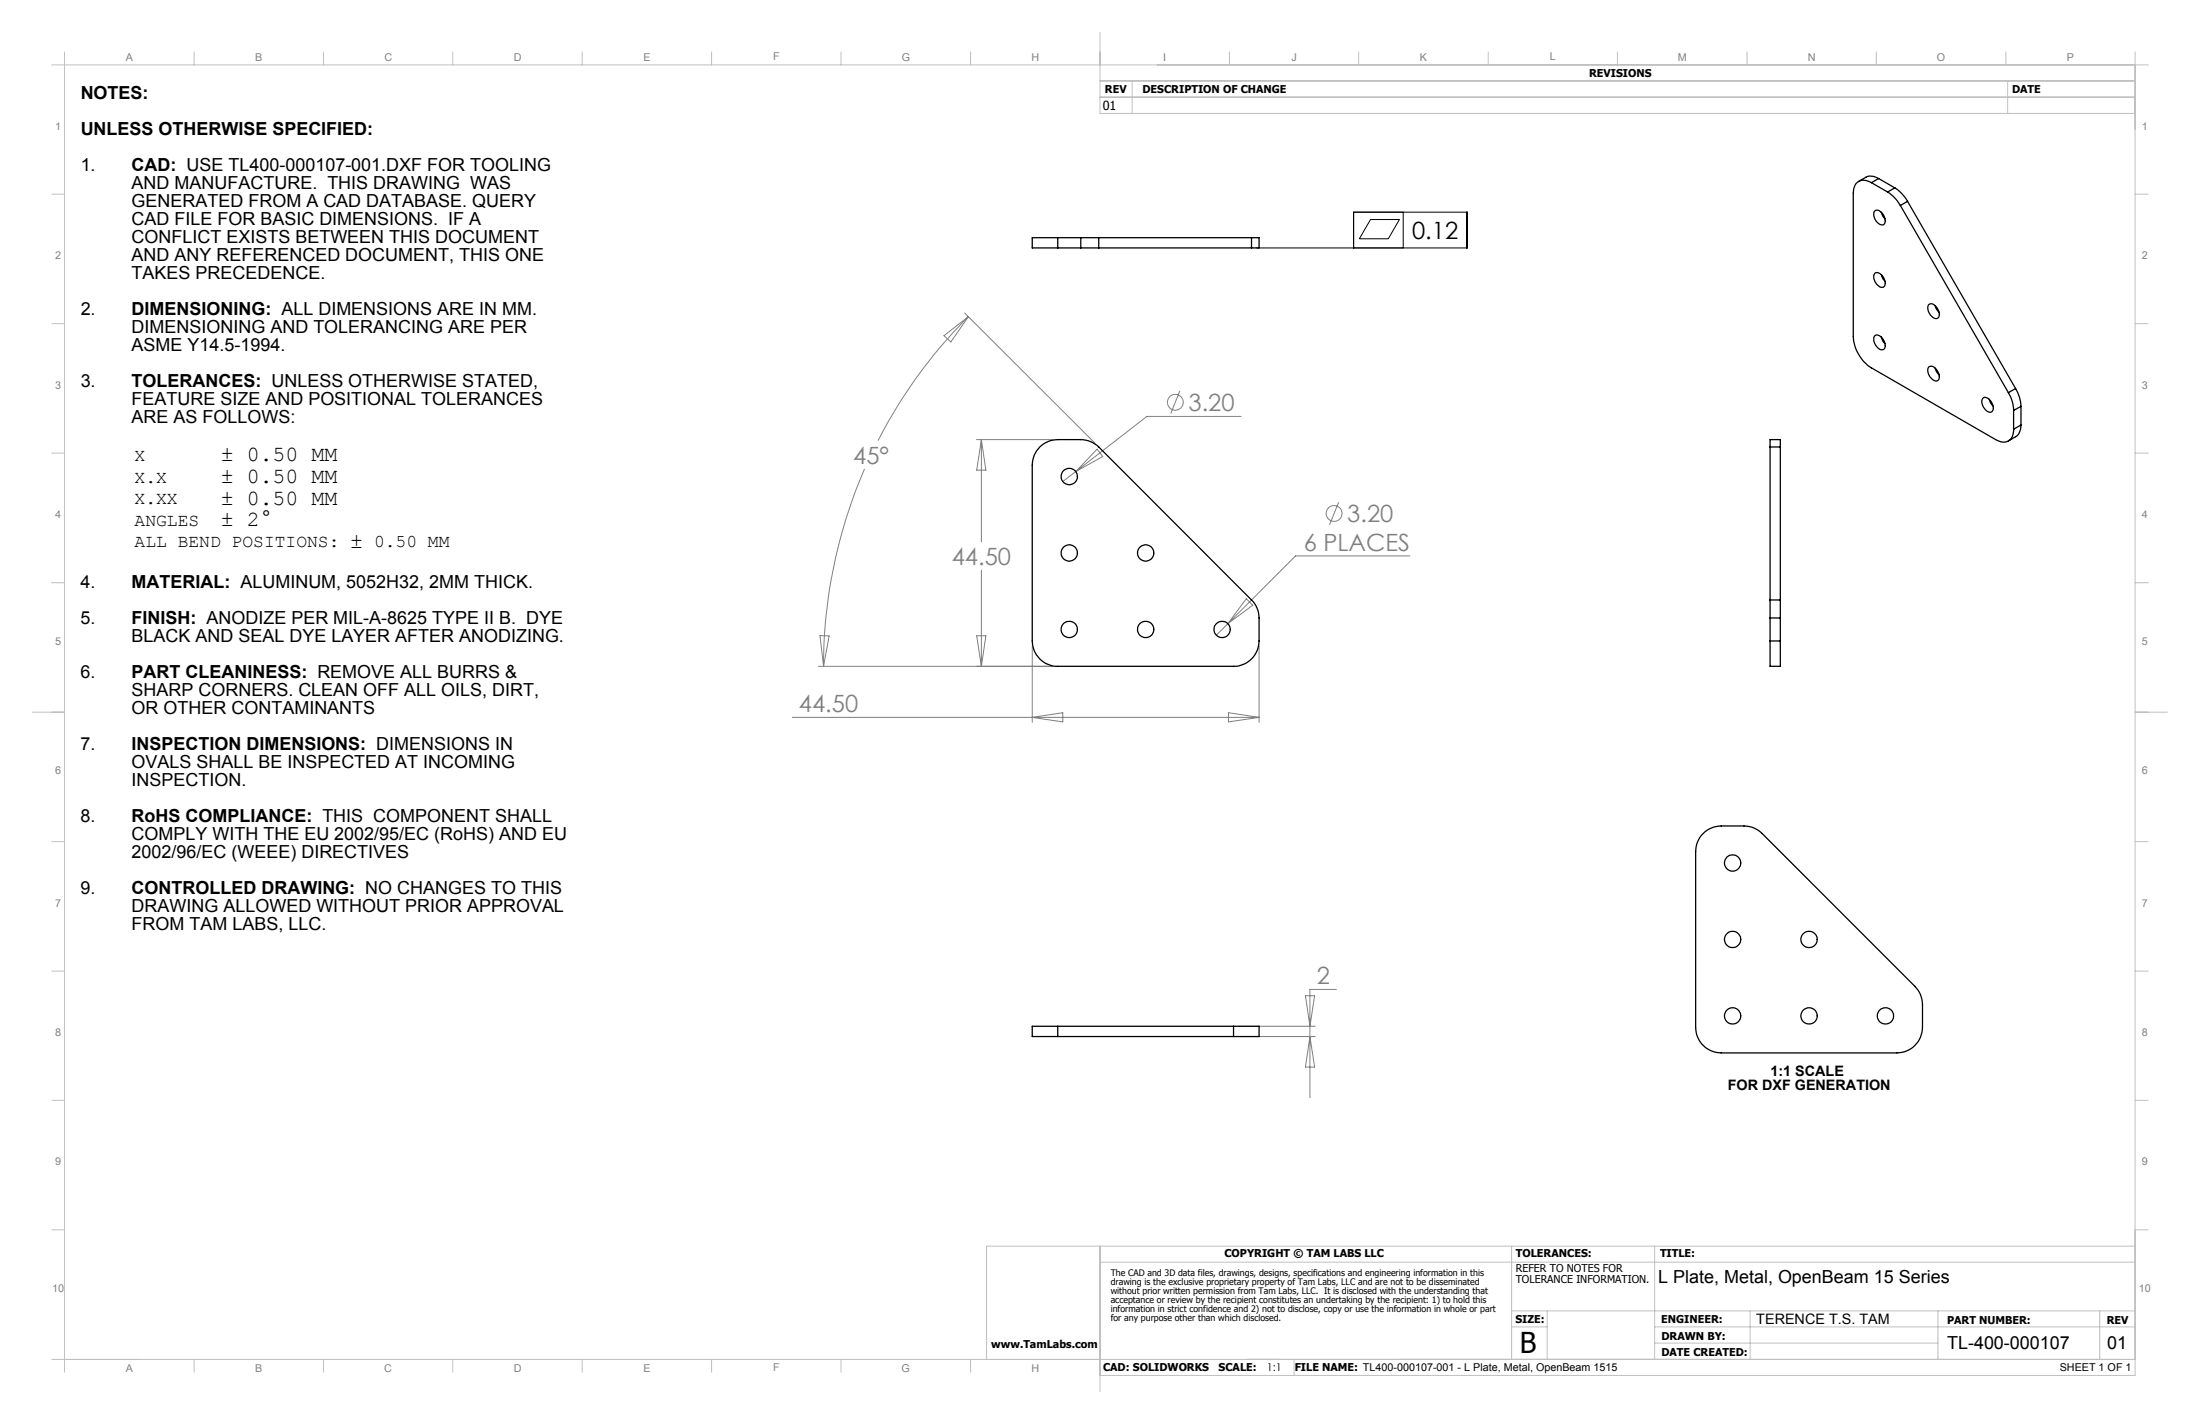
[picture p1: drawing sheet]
<svg xmlns="http://www.w3.org/2000/svg" width="432mm" height="279mm" viewBox="0 0 432 279" stroke-linecap="round" stroke-linejoin="round" font-family="sans-serif">
<g fill="none" stroke="#808080" stroke-width=".2">
<path d="M185.3 65.9l4.8-3.8-3.5 5zM189.3 61.4l25.6 25.6M190.1 62.1a95.7 95.7 0 0 0-17.8 24.4M231.6 76.7l-1.8 4.4M169.7 92a98.2 98.2 0 0 0-8.1 38.7M191.6 86.3h15M192.6 86.3v20M192.6 86.3l.9 6h-1.8zM211.1 92.5l-2.5 2M215.3 88.1l1.1 1.5-5.3 2.9zM243.6 81.7h-18.5l-14 10.8M262.7 98.5l-1.8 4.5"/>
<path d="M192.6 111.9v18.8M244.6 117.5l1.3 1.2-4.9 3.7zM276.7 109.1h-22.4l-15.6 15.5M160.6 130.7h46M160.9 124.7l1.8 .1-1.1 5.9zM191.7 124.7h1.8l-.9 6zM202.6 126.8v14.9M241.1 139.8l6 1-6 .8zM247.1 126.8v14.9M155.5 140.8h91.6M202.6 140.8l6-1v1.8zM256.2 195.4h1.8l-.9 6z"/>
<path d="M262.3 194.1h-5.2v21.3M243.1 203.4h15M243.1 201.4h15M257.1 203.4l.9 6h-1.8z"/>
<circle cx="230.7" cy="78.9" r="1.56"/>
<circle cx="261.9" cy="100.7" r="1.55"/>
</g>
<path d="M246.6 48.6h41.3v-7h-22.2v7M269 43.1h5.7l-2.2 3.7h-5.7zM275.4 41.6v7" fill="none" stroke="#000" stroke-width=".2"/>
<g fill="none" stroke="#c0c0c0" stroke-width=".2">
<path d="M10.2 12.7h411.4M12.7 10.2v259M38.1 10.2v2.5M63.5 10.2v2.5M88.9 10.2v2.5M114.3 10.2v2.5M139.7 10.2v2.5M165.1 10.2v2.5M190.5 10.2v2.5M215.9 6.3v16h203.2M215.9 15.9h203.2M215.9 19.1h203.2"/>
<path d="M222.2 15.9v6.4M241.3 10.2v2.5M266.7 10.2v2.5M292.1 10.2v2.5M317.5 10.2v2.5M342.9 10.2v2.5M368.3 10.2v2.5M393.7 10.2v2.5M394.1 15.9v6.4M419.1 10.2v259.7h-203.2M10.2 38.1h2.5M419.1 38.1h2.5"/>
<path d="M10.2 63.5h2.5M419.1 63.5h2.5M10.2 88.9h2.5M419.1 88.9h2.5M10.2 114.3h2.5M419.1 114.3h2.5M6.3 139.7h6.4M419.1 139.7h6.3M10.2 165.1h2.5M419.1 165.1h2.5M10.2 190.5h2.5M419.1 190.5h2.5"/>
<path d="M10.2 215.9h2.5M419.1 215.9h2.5M10.2 241.3h2.5M215.9 247.7h203.2M215.9 244.5v28.6M296.7 244.5v22.2M296.7 257.2h122.4M303.7 257.2v9.5M324.8 244.5v22.2M343.5 257.2v9.5M380.4 257.2v9.5M412.1 257.2v9.5"/>
<path d="M419.1 244.5h-225.5v22.2M419.1 241.3h2.5M10.2 266.7h408.9M38.1 266.7v2.5M63.5 266.7v2.5M88.9 266.7v2.5M114.3 266.7v2.5M139.7 266.7v2.5M165.1 266.7v2.5M190.5 266.7v2.5M254 266.7v3.2M296.7 260.4h7"/>
<path d="M324.8 263.5h55.6M324.8 260.4h94.3"/>
</g>
<g fill="none" stroke="#000" stroke-width=".25">
<path d="M367.3 35.8a2.17 2.17 0 0 0-2.5-.2 2.17 2.17 0 0 0-1.1 2.3v28.1a7.9 7.9 0 0 0 3.6 6.2l24.4 14.1a2.09 2.09 0 0 0 3.3-.7l.2-1.4M367.3 35.8l3.2 1.9M368.7 35a2.59 2.59 0 0 0-2.5-.2l-1.4 .8M368.7 35l-1.4 .8M368.7 35l3.2 1.9M370.5 37.7a7.6 7.6 0 0 1 2.5 2.6M371.9 36.9a7.6 7.6 0 0 1 2.5 2.6M371.9 36.9l-1.4 .8M374.4 39.5l-1.4 .8M374.4 39.5l21.2 36.7M207.6 46.6h-5v2h5M207.6 46.6v2"/>
<path d="M207.6 48.6h4.5M207.6 46.6h4.5M212.1 48.6h3.6M212.1 46.6h3.6M212.1 46.6v2M215.7 46.6v2M215.7 48.6h29.9M215.7 46.6h29.9M245.6 46.6h1.5v2h-1.5M245.6 46.6v2M368 53.6a1.59 1.59 0 0 1 2 1.5 .8 .8 0 0 1-.3 1.2 .8 .8 0 0 1-1.1-.3 1.87 1.87 0 0 1-.6-2.4zM368 41.4a1.24 1.24 0 0 1 1.7 .8 1.3 1.3 0 0 1-.2 1.9 2 2 0 0 1-1.5-2.7z"/>
<path d="M369.2 41.6l.8 1.3M369.2 53.9l.3 .7 .5 .6M373 40.3l21.2 36.7M378.6 59.7a1.25 1.25 0 0 1 1.7 .8 1.26 1.26 0 0 1-.2 2 2.04 2.04 0 0 1-1.5-2.8zM368 65.9a1.59 1.59 0 0 1 2 1.5 .79 .79 0 0 1-.1 .9 .79 .79 0 0 1-.9 .2 2.14 2.14 0 0 1-1-2.6zM369.2 66.1l.3 .8 .5 .5M378.6 72a1.25 1.25 0 0 1 1.7 .8 1.26 1.26 0 0 1-.2 2 2.01 2.01 0 0 1-1.5-2.8zM379.8 60l.2 .5 .6 .8M379.8 72.2l.2 .6 .6 .8M389.2 78.1a1.48 1.48 0 0 1 1.9 1.3 .89 .89 0 0 1 .1 .9 .89 .89 0 0 1-.8 .6 2.18 2.18 0 0 1-1.3-2.7zM390.5 78.4l.2 .7 .5 .6M394.2 77a7 7 0 0 1 1 3.5"/>
<path d="M395.6 76.2a7.3 7.3 0 0 1 1.1 3.5M395.6 76.2l-1.4 .8M396.7 79.7l-1.5 .8M396.7 79.7v3.7M204.1 87.7a5.2 5.2 0 0 1 3.5-1.4h4.5a5.2 5.2 0 0 1 3.6 1.4l29.9 30a5 5 0 0 1 1.5 3.5v4.6a5 5 0 0 1-5 4.9h-34.5a5 5 0 0 1-5-4.9v-34.5a5 5 0 0 1 1.5-3.6zM347.4 87.7v-1.4h2v1.4M347.4 87.7v30M347.4 87.7h2M349.4 87.7v30M395.2 80.5v3.7M396.7 83.4a2.52 2.52 0 0 1-1.1 2.3l-1.4 .8M396.7 83.4l-1.5 .8"/>
<path d="M347.4 117.7v3.5M347.4 117.7h2M349.4 117.7v3.5M347.4 125.8v4.9h2v-4.9M347.4 121.2h2M347.4 125.8h2M347.4 121.2v4.6M349.4 121.2v4.6M334.6 163.2l.9-.5 1.3-.5 5.5-.1a5 5 0 0 1 3.6 1.4l29.9 30a5 5 0 0 1 1.5 3.6v4.5a5.1 5.1 0 0 1-5 5h-34.5a5.1 5.1 0 0 1-5-5v-34.5a5.1 5.1 0 0 1 1.8-3.9zM207.6 201.4h-5v2h5M207.6 201.4v2M207.6 201.4h34.5"/>
<path d="M207.6 203.4h34.5M242.1 201.4h5v2h-5M242.1 201.4v2"/>
<circle cx="209.9" cy="93.5" r="1.59"/>
<circle cx="209.9" cy="108.5" r="1.59"/>
<circle cx="224.9" cy="108.5" r="1.59"/>
<circle cx="209.9" cy="123.5" r="1.6"/>
<circle cx="224.8" cy="123.5" r="1.6"/>
<circle cx="239.9" cy="123.5" r="1.61"/>
<circle cx="340.1" cy="169.3" r="1.61"/>
<circle cx="340.1" cy="184.3" r="1.61"/>
<circle cx="340.1" cy="199.3" r="1.6"/>
<circle cx="355.1" cy="184.3" r="1.6"/>
<circle cx="355.1" cy="199.3" r="1.59"/>
<circle cx="370.1" cy="199.3" r="1.59"/>
</g>
<text font-size="5.6" x="298.3" y="265.6">B</text>
<text font-size="4.7" x="277.2" y="46.9">0.12</text>
<g font-size="4.7" fill="#808080">
<text x="233.3" y="80.6">3.20</text>
<text x="167.5" y="91">45°</text>
<text x="264.4" y="102.4">3.20</text>
<text x="186.8" y="110.8">44.50</text>
<text x="255.9" y="108">6 PLACES</text>
<text x="156.8" y="139.7">44.50</text>
<text x="258.4" y="193.1">2</text>
</g>
<g font-size="4.2">
<text x="43.4" y="90.5">± 0.50 MM</text>
<text x="43.4" y="94.8">± 0.50 MM</text>
<text x="43.4" y="99">± 0.50 MM</text>
<text x="43.4" y="103.2">± 2°</text>
<text x="68.8" y="107.5">±</text>
</g>
<g font-size="3.5">
<text x="15.8" y="19.5">NOTES:</text>
<text x="15.8" y="26.5">UNLESS OTHERWISE SPECIFIED:</text>
<text x="15.8" y="33.6">1.</text>
<text x="25.8" y="33.6">CAD: USE TL400-000107-001.DXF FOR TOOLING</text>
<text x="25.8" y="37.1">AND MANUFACTURE. THIS DRAWING WAS</text>
<text x="25.8" y="40.6">GENERATED FROM A CAD DATABASE. QUERY</text>
<text x="25.8" y="44.2">CAD FILE FOR BASIC DIMENSIONS. IF A</text>
<text x="25.8" y="47.7">CONFLICT EXISTS BETWEEN THIS DOCUMENT</text>
<text x="25.8" y="51.2">AND ANY REFERENCED DOCUMENT, THIS ONE</text>
<text x="25.8" y="54.7">TAKES PRECEDENCE.</text>
<text x="15.8" y="61.8">2.</text>
<text x="25.8" y="61.8">DIMENSIONING: ALL DIMENSIONS ARE IN MM.</text>
<text x="25.8" y="65.3">DIMENSIONING AND TOLERANCING ARE PER</text>
<text x="25.8" y="68.9">ASME Y14.5-1994.</text>
<text x="15.8" y="75.9">3.</text>
<text x="25.8" y="75.9">TOLERANCES: UNLESS OTHERWISE STATED,</text>
<text x="25.8" y="79.4">FEATURE SIZE AND POSITIONAL TOLERANCES</text>
<text x="25.8" y="83">ARE AS FOLLOWS:</text>
<text x="26.4" y="94.7">X.X</text>
<text x="26.4" y="90.5">X</text>
<text x="26.4" y="98.9">X.XX</text>
<text x="26.4" y="103.2">ANGLES</text>
<text x="26.4" y="107.4">ALL BEND POSITIONS:</text>
<text x="73.4" y="107.4">0.50 MM</text>
<text x="15.8" y="115.4">4.</text>
<text x="25.8" y="115.4">MATERIAL: ALUMINUM, 5052H32, 2MM THICK.</text>
<text x="15.8" y="122.5">5.</text>
<text x="25.8" y="122.5">FINISH: ANODIZE PER MIL-A-8625 TYPE II B. DYE</text>
<text x="25.8" y="126">BLACK AND SEAL DYE LAYER AFTER ANODIZING.</text>
<text x="15.8" y="133.1">6.</text>
<text x="25.8" y="133.1">PART CLEANINESS: REMOVE ALL BURRS &amp;</text>
<text x="25.8" y="136.6">SHARP CORNERS. CLEAN OFF ALL OILS, DIRT,</text>
<text x="25.8" y="140.1">OR OTHER CONTAMINANTS</text>
<text x="15.8" y="147.2">7.</text>
<text x="25.8" y="147.2">INSPECTION DIMENSIONS: DIMENSIONS IN</text>
<text x="25.8" y="150.7">OVALS SHALL BE INSPECTED AT INCOMING</text>
<text x="25.8" y="154.2">INSPECTION.</text>
<text x="15.8" y="161.3">8.</text>
<text x="25.8" y="161.3">RoHS COMPLIANCE: THIS COMPONENT SHALL</text>
<text x="25.8" y="164.8">COMPLY WITH THE EU 2002/95/EC (RoHS) AND EU</text>
<text x="25.8" y="168.3">2002/96/EC (WEEE) DIRECTIVES</text>
<text x="15.8" y="175.4">9.</text>
<text x="25.8" y="175.4">CONTROLLED DRAWING: NO CHANGES TO THIS</text>
<text x="25.8" y="178.9">DRAWING ALLOWED WITHOUT PRIOR APPROVAL</text>
<text x="25.8" y="182.4">FROM TAM LABS, LLC.</text>
<text x="325.5" y="251.7">L Plate, Metal, OpenBeam 15 Series</text>
<text x="382.2" y="264.7">TL-400-000107</text>
<text x="413.6" y="264.7">01</text>
</g>
<g font-size="2.8">
<text x="339.1" y="213.9">FOR DXF GENERATION</text>
<text x="347.5" y="211.1">1:1 SCALE</text>
<text x="344.7" y="259.8">TERENCE T.S. TAM</text>
</g>
<text font-size="2.5" x="216.4" y="21.5">01</text>
<g font-size="2.1" fill="#808080">
<text x="24.7" y="12">A</text>
<text x="50.1" y="12">B</text>
<text x="100.8" y="11.9">D</text>
<text x="126.3" y="12">E</text>
<text x="151.8" y="11.8">F</text>
<text x="177" y="12">G</text>
<text x="202.4" y="12">H</text>
<text x="253.5" y="11.9">J</text>
<text x="278.7" y="12">K</text>
<text x="304.2" y="11.8">L</text>
<text x="329.3" y="12">M</text>
<text x="354.8" y="12">N</text>
<text x="405.7" y="11.9">P</text>
<text x="75.4" y="12">C</text>
<text x="228.3" y="12">I</text>
<text x="380.2" y="12">O</text>
<text x="10.8" y="25.5">1</text>
<text x="420.4" y="25.5">1</text>
<text x="10.8" y="50.9">2</text>
<text x="420.4" y="50.9">2</text>
<text x="10.8" y="76.3">3</text>
<text x="420.4" y="76.3">3</text>
<text x="10.8" y="101.7">4</text>
<text x="420.4" y="101.7">4</text>
<text x="10.8" y="126.5">5</text>
<text x="420.4" y="126.5">5</text>
<text x="10.8" y="151.9">6</text>
<text x="420.4" y="151.9">6</text>
<text x="10.8" y="177.9">7</text>
<text x="420.4" y="177.9">7</text>
<text x="10.8" y="203.2">8</text>
<text x="420.4" y="203.3">8</text>
<text x="10.8" y="228.7">9</text>
<text x="420.4" y="228.7">9</text>
<text x="10.2" y="253.5">10</text>
<text x="419.8" y="253.5">10</text>
<text x="24.7" y="269.1">A</text>
<text x="50.1" y="269.1">B</text>
<text x="75.4" y="269.2">C</text>
<text x="100.8" y="269.1">D</text>
<text x="126.3" y="269.2">E</text>
<text x="151.8" y="269">F</text>
<text x="177" y="269.1">G</text>
<text x="202.4" y="269.1">H</text>
</g>
<g font-size="2.1">
<text x="311.9" y="15.1">REVISIONS</text>
<text x="216.9" y="18.3">REV</text>
<text x="224.2" y="18.3">DESCRIPTION OF CHANGE</text>
<text x="394.9" y="18.2">DATE</text>
<text x="240.3" y="246.7">COPYRIGHT © TAM LABS LLC</text>
<text x="297.5" y="249.6">REFER TO NOTES FOR</text>
<text x="297.5" y="251.7">TOLERANCE INFORMATION.</text>
<text x="297.5" y="246.7">TOLERANCES:</text>
<text x="325.8" y="246.7">TITLE:</text>
<text x="297.5" y="259.6">SIZE:</text>
<text x="326.1" y="259.6">ENGINEER:</text>
<text x="326.1" y="262.9">DRAWN BY:</text>
<text x="382.2" y="259.8">PART NUMBER:</text>
<text x="413.5" y="259.8">REV</text>
<text x="194.5" y="264.5">www.TamLabs.com</text>
<text x="216.5" y="269">CAD: SOLIDWORKS</text>
<text x="239.2" y="269">SCALE:</text>
<text x="248.6" y="269">1:1</text>
<text x="254.1" y="269">FILE NAME: TL400-000107-001 - L Plate, Metal, OpenBeam 1515</text>
<text x="326.1" y="266.1">DATE CREATED:</text>
<text x="404.3" y="269">SHEET 1 OF 1</text>
</g>
<g font-size="1.8">
<text x="218" y="250.4">The CAD and 3D data files, drawings, designs, specifications and engineering information in this</text>
<text x="218" y="252.2">drawing is the exclusive proprietary property of Tam Labs, LLC and are not to be disseminated</text>
<text x="218" y="253.9">without prior written permission from Tam Labs, LLC. It is disclosed with the understanding that</text>
<text x="218" y="255.7">acceptance or review by the recipient constitutes an undertaking by the recipient: 1) to hold this</text>
<text x="218" y="257.4">information in strict confidence and 2) not to disclose, copy or use the information in whole or part</text>
<text x="218" y="259.2">for any purpose other than which disclosed.</text>
</g>
</svg>
